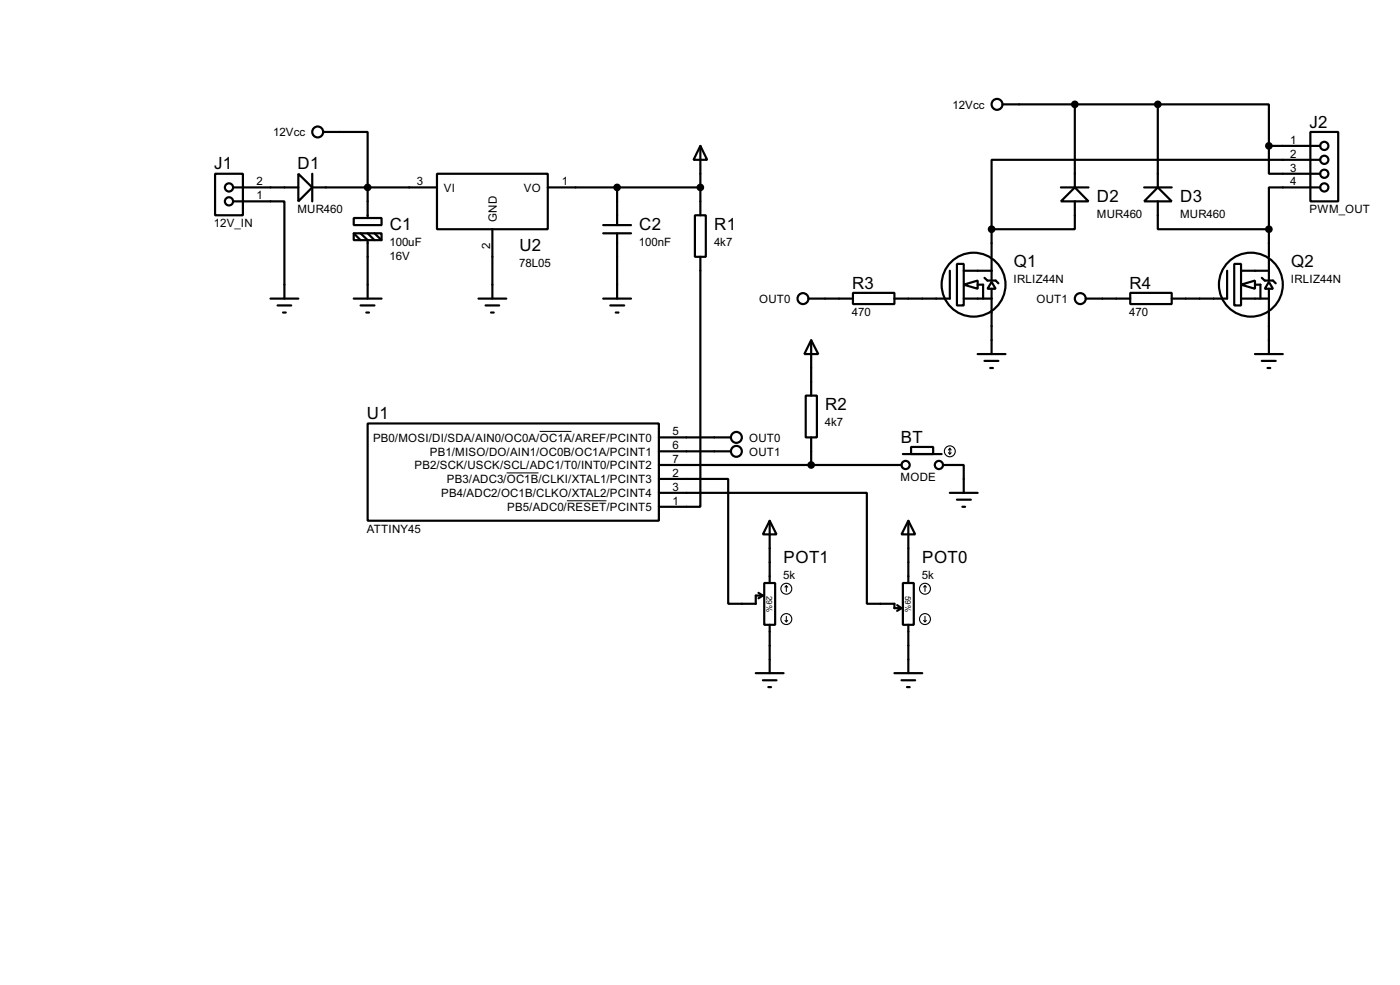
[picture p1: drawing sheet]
<svg xmlns="http://www.w3.org/2000/svg" width="256mm" height="180mm" viewBox="0 0 256 180" stroke-linecap="round" stroke-linejoin="round" font-family="sans-serif">
<g fill="none" stroke="#000" stroke-width=".4">
<path d="M183.7 19.1h28.4M196.9 19.1v15.2M212.1 19.1h20.4v7.6M212.1 19.1v15.2M39.4 31.8h5.1v7.6h-5.1zM42.7 36.9h9.4v17.8M42.7 34.3h12M54.7 31.8l2.5 2.5-2.5 2.6zM57.2 34.3h22.9M57.2 31.8v5.1M59.2 24.2h8.2v15.7M64.8 39.9h5.1v1.3h-5.1z"/>
<path d="M80.1 31.8h20.3v10.2h-20.3zM100.4 34.3h27.9M113.1 34.3v6.9M127.3 39.4h2v7.6h-2zM128.3 26.7l1.3 2.6h-2.5zM128.3 26.7v12.7M194.4 34.3h5M196.9 34.3l2.5 2.6h-5zM196.9 36.9v5.1h-15.2M209.6 34.3h5.1M212.1 34.3l2.6 2.6h-5.1zM212.1 36.9v5.1h20.4"/>
<path d="M232.5 26.7v5.1h9.4M232.5 26.7h9.4M240.1 24.2h5.1v12.7h-5.1zM241.9 34.3h-9.4v7.7M241.9 29.3h-60.2v12.7M49.6 54.7h5.1M50.9 55.9h2.5M51.9 57.2h.5M64.8 42.7h5.1v1.3h-5.1zM64.8 54.7h5.1M64.8 42.7l1.3 1.3M66.1 42.7l1.3 1.3v10.7"/>
<path d="M66.1 55.9h2.5M67.1 57.2h.5M67.4 42.7l1.2 1.3M68.6 42.7l1.3 1.3M87.7 54.7h5.1M89 55.9h2.5M90 57.2h.5M90.2 42v12.7M110.5 54.7h5.1M110.5 42.7h5.1M110.5 41.2h5.1M111.8 55.9h2.6"/>
<path d="M112.8 57.2h.5M113.1 42.7v12M128.3 47v45.8h-7.6M148.1 54.7h8.2M156.3 53.6h7.6v2.1h-7.6zM174 49.6v5.1h-10.1M175.3 48.3h1.3v7.6h-1.3zM176.6 52.1l2.5-.7v1.5zM176.6 54.7h5.1M176.6 49.6h5.1M179.1 52.1h1v2.6M180.4 50.9l.5 .5h1.5l.5 .5"/>
<path d="M181.7 51.6l.7 1.3h-1.5zM181.7 42v5M181.7 47.3v4.1M181.7 52.9v11.9M198.9 54.7h8.2M207.1 53.6h7.6v2.1h-7.6zM224.8 49.6v5.1h-10.1M226.1 48.3h1.3v7.6h-1.3zM227.4 52.1l2.5-.7v1.5zM227.4 54.7h5.1M227.4 49.6h5.1M229.9 52.1h1v2.6"/>
<path d="M231.2 50.9l.5 .5h1.5l.5 .5M232.5 51.6l.7 1.3h-1.5zM232.5 42v5M232.5 47.3v4.1M232.5 52.9v11.9M67.4 77.5h53.3v17.8h-53.3zM147.6 72.4h2.1v7.7h-2.1zM148.6 62.3l1.3 2.5h-2.5zM148.6 62.3v10.1M179.1 64.8h5.1M180.4 66.1h2.5M181.4 67.4h.5"/>
<path d="M229.9 64.8h5.1M231.2 66.1h2.5M232.2 67.4h.5M120.7 90.2h38.1v20.3h5.1v.8h1.3M120.7 87.7h12.7v22.8h5.1v-1.5h1.3M120.7 80.1h13.2M120.7 82.6h13.2M120.7 85.1h44.5M141 95.3l1.3 2.5h-2.5zM141 95.3v11.4M148.6 80.1v5M165.4 83.1h7.1"/>
<path d="M166.4 95.3l1.3 2.5h-2.5zM166.4 95.3v11.4M166.9 81.8h4.1v1.3h-4.1zM172.8 85.1h3.8v5.1M174 90.2h5.1M175.3 91.5h2.6M176.3 92.8h.5M139 108.5l.8 .5M139.8 109l-.8 .5M140 106.7h2v7.7h-2zM141 114.4v8.8M164.4 110.8l.8 .5"/>
<path d="M165.2 111.3l-.8 .5M165.4 106.7h2v7.7h-2zM166.4 114.4v8.8M138.5 123.2h5.1M139.8 124.5h2.5M140.8 125.8h.5M163.9 123.2h5.1M165.2 124.5h2.5M166.2 125.8h.5"/>
<circle cx="182.6" cy="19.1" r="1"/>
<circle cx="41.9" cy="34.3" r=".75"/>
<circle cx="41.9" cy="36.9" r=".75"/>
<circle cx="58.2" cy="24.2" r="1"/>
<circle cx="242.6" cy="26.7" r=".75"/>
<circle cx="242.6" cy="31.8" r=".75"/>
<circle cx="242.6" cy="34.3" r=".75"/>
<circle cx="242.6" cy="29.3" r=".75"/>
<circle cx="147.1" cy="54.7" r="1"/>
<circle cx="178.3" cy="52.1" r="5.9"/>
<circle cx="197.9" cy="54.7" r="1"/>
<circle cx="229.1" cy="52.1" r="5.9"/>
<circle cx="134.9" cy="82.6" r="1"/>
<circle cx="134.9" cy="80.1" r="1"/>
<circle cx="165.9" cy="85.1" r=".75"/>
<circle cx="172" cy="85.1" r=".75"/>
</g>
<path d="M98.9 79h5.8M92.8 86.6h5.9M103.9 91.7h7.2" fill="none" stroke="#000" stroke-width=".18"/>
<g fill="#000" stroke="#000" stroke-width=".4">
<circle cx="196.9" cy="19.1" r=".5"/>
<circle cx="212.1" cy="19.1" r=".5"/>
<circle cx="67.3" cy="34.3" r=".5"/>
<circle cx="113" cy="34.3" r=".5"/>
<circle cx="128.3" cy="34.3" r=".5"/>
<circle cx="232.4" cy="26.7" r=".5"/>
<circle cx="181.6" cy="42" r=".5"/>
<circle cx="232.4" cy="42" r=".5"/>
<circle cx="148.6" cy="85.1" r=".5"/>
</g>
<g fill="none" stroke="#000" stroke-width=".2">
<path d="M173.8 82.9l.2 .2M174 82.1v1M174 82.1l-.2 .3M174 82.1l.3 .3M174.3 82.9l-.3 .2M143.8 113.6l.3 .2M144.1 107.2v1.1M144.1 112.8v1M144.1 107.2l.2 .3M144.1 107.2l-.3 .3M144.3 113.6l-.2 .2M169.2 113.6l.3 .2"/>
<path d="M169.5 107.2v1.1M169.5 112.8v1M169.5 107.2l.2 .3M169.5 107.2l-.3 .3M169.7 113.6l-.2 .2"/>
<circle cx="174" cy="82.6" r="1"/>
<circle cx="144" cy="107.8" r="1"/>
<circle cx="144" cy="113.3" r="1"/>
<circle cx="169.4" cy="113.3" r="1"/>
<circle cx="169.4" cy="107.8" r="1"/>
</g>
<g font-size="3.5">
<text x="239.9" y="23.3">J2</text>
<text x="39.3" y="31">J1</text>
<text x="54.5" y="31">D1</text>
<text x="201" y="37">D2</text>
<text x="216.2" y="37">D3</text>
<text x="71.4" y="42.1">C1</text>
<text x="95.2" y="45.9">U2</text>
<text x="117.1" y="42.1">C2</text>
<text x="130.9" y="42.1">R1</text>
<text x="156.1" y="52.8">R3</text>
<text x="185.7" y="49">Q1</text>
<text x="206.9" y="52.8">R4</text>
<text x="236.5" y="49">Q2</text>
<text x="67.2" y="76.7">U1</text>
<text x="151.2" y="75.1">R2</text>
<text x="165" y="81">BT</text>
<text x="143.6" y="103.1">POT1</text>
<text x="169" y="103.1">POT0</text>
</g>
<g font-size="2.4">
<text x="174.5" y="19.9">12Vcc</text>
<text x="50.1" y="25">12Vcc</text>
<text x="236.4" y="26.3">1</text>
<text x="236.4" y="28.9">2</text>
<text x="47" y="33.9">2</text>
<text x="76.4" y="33.9">3</text>
<text x="81.3" y="35.1">VI</text>
<text x="96" y="35.1">VO</text>
<text x="102.9" y="33.9">1</text>
<text x="236.4" y="31.4">3</text>
<text x="236.4" y="33.9">4</text>
<text x="39.2" y="41.6">12V_IN</text>
<text x="47" y="36.5">1</text>
<text x="54.5" y="39.1">MUR460</text>
<text x="91" y="40.6" transform="rotate(-90 91 40.6)">GND</text>
<text x="200.9" y="40">MUR460</text>
<text x="216.2" y="40">MUR460</text>
<text x="239.9" y="39.1">PWM_OUT</text>
<text x="71.4" y="45">100uF</text>
<text x="71.4" y="47.6">16V</text>
<text x="89.8" y="45.7" transform="rotate(-90 89.8 45.7)">2</text>
<text x="117.1" y="45">100nF</text>
<text x="130.8" y="45">4k7</text>
<text x="95.1" y="48.8">78L05</text>
<text x="185.7" y="51.9">IRLIZ44N</text>
<text x="236.5" y="51.9">IRLIZ44N</text>
<text x="139.1" y="55.4">OUT0</text>
<text x="156.1" y="57.9">470</text>
<text x="189.9" y="55.4">OUT1</text>
<text x="206.9" y="57.9">470</text>
<text x="68.3" y="80.8">PB0/MOSI/DI/SDA/AIN0/OC0A/OC1A/AREF/PCINT0</text>
<text x="78.7" y="83.4">PB1/MISO/DO/AIN1/OC0B/OC1A/PCINT1</text>
<text x="123.2" y="82.2">6</text>
<text x="123.2" y="79.7">5</text>
<text x="137.2" y="80.8">OUT0</text>
<text x="137.2" y="83.4">OUT1</text>
<text x="151.1" y="78.1">4k7</text>
<text x="75.9" y="85.9">PB2/SCK/USCK/SCL/ADC1/T0/INT0/PCINT2</text>
<text x="81.9" y="88.5">PB3/ADC3/OC1B/CLKI/XTAL1/PCINT3</text>
<text x="123.2" y="87.3">2</text>
<text x="123.2" y="89.8">3</text>
<text x="123.2" y="84.7">7</text>
<text x="165" y="88.1">MODE</text>
<text x="80.8" y="91">PB4/ADC2/OC1B/CLKO/XTAL2/PCINT4</text>
<text x="92.9" y="93.6">PB5/ADC0/RESET/PCINT5</text>
<text x="123.2" y="92.4">1</text>
<text x="67.2" y="97.5">ATTINY45</text>
<text x="143.5" y="106">5k</text>
<text x="168.9" y="106">5k</text>
</g>
<g font-size="1.7">
<text x="140.4" y="109.1" transform="rotate(90 140.4 109.1)">29%</text>
<text x="165.8" y="109.1" transform="rotate(90 165.8 109.1)">59%</text>
</g>
</svg>
